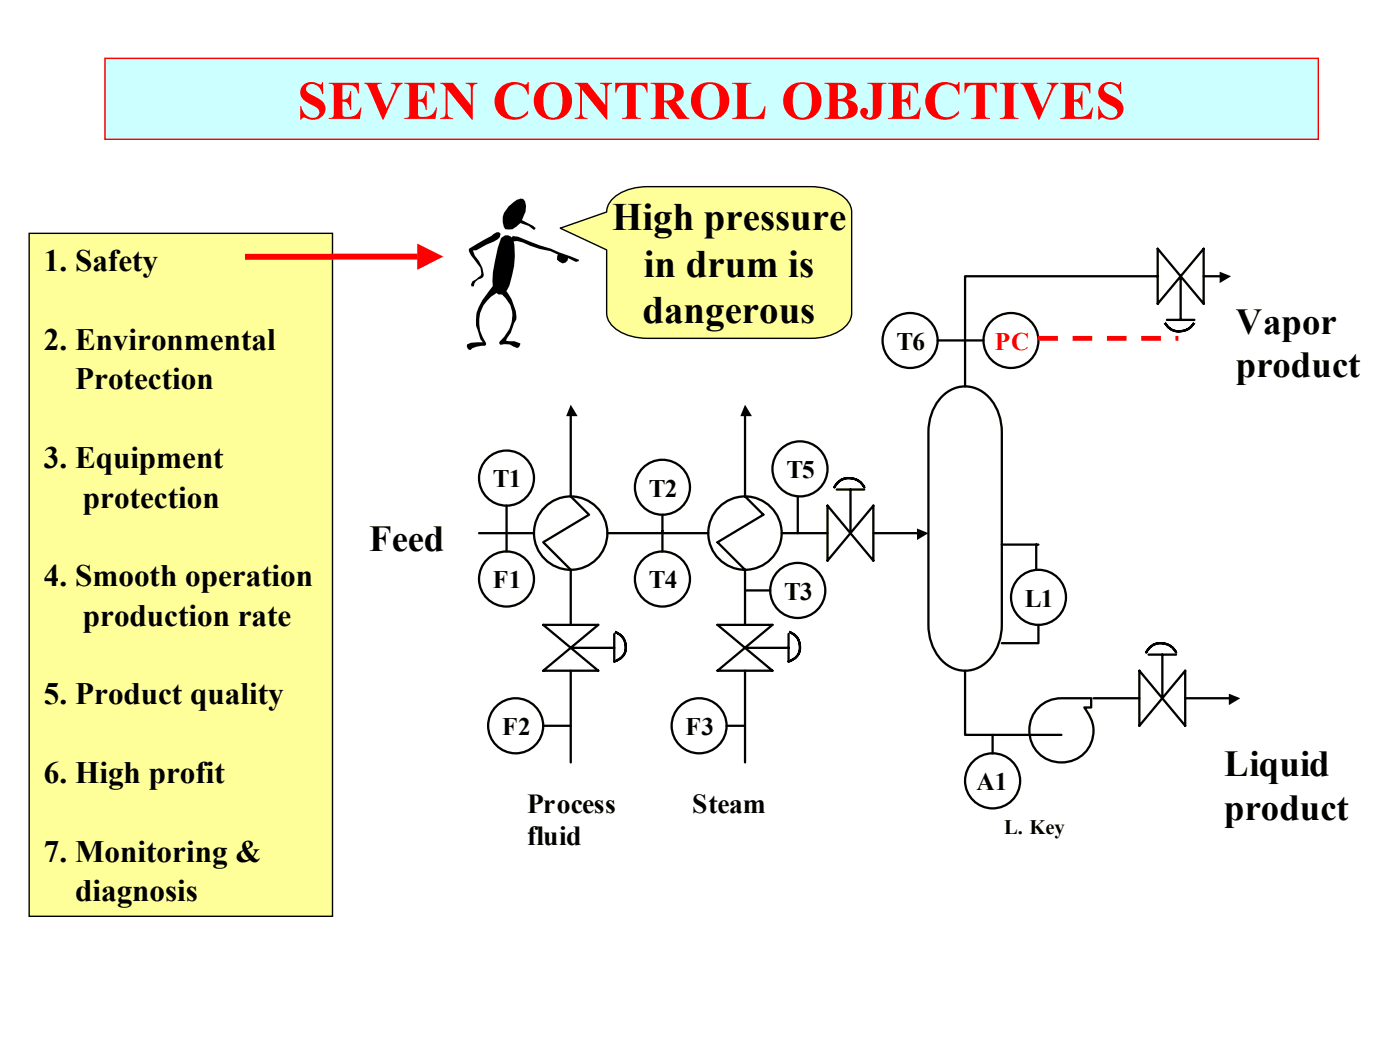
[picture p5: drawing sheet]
<svg xmlns="http://www.w3.org/2000/svg" width="254mm" height="190mm" viewBox="0 0 254 190" stroke-linecap="round" stroke-linejoin="round" font-family="sans-serif">
<g fill="none" stroke="#000" stroke-width=".42">
<path d="M170.7 72.2a5.8 5.8 0 0 1 9.4 .8 9.5 9.5 0 0 1 1.7 5.4v35a8.4 8.4 0 0 1-4.8 7.9 6 6 0 0 1-7.5-3.4 9.9 9.9 0 0 1-1.1-4.5v-35a9.3 9.3 0 0 1 2.3-6.2zM135.2 90.1l3.3 3.3-8.3 5 5 5M150.1 91.7v10l8.4-10v10zM151.8 88.8h5M154.3 88.8v7.9M188.4 128.3a5.8 5.8 0 0 1 4.2-1.6h5.4v1.7h-1.3a6.1 6.1 0 0 1 .6 7.6 5.9 5.9 0 0 1-8.6 1 5.9 5.9 0 0 1-.3-8.7z"/>
<circle cx="103.5" cy="96.7" r="6.7"/>
<circle cx="135.2" cy="96.7" r="6.7"/>
</g>
<path d="M151.9 87.6l-.5 .8a3 3 0 0 1 2.7-1.7 3 3 0 0 1 2.7 1.7 3.1 3.1 0 0 0-4.9-.8z" fill-rule="evenodd" fill="#00cc9a" stroke="#000" stroke-width=".42"/>
<path d="M86.9 96.7h10M103.5 90.1l3.4 3.3-8.3 5 4.9 5M110.2 96.7h18.3M141.8 96.7h8.3M158.5 96.7h8.7M98.6 113.4h9.9l-9.9 8.3h9.9zM103.5 117.5h7.9M111.4 115v5" fill="none" stroke="#000" stroke-width=".42"/>
<path d="M166.4 95.9l2 .8-2 1.3z" fill="#000"/>
<path d="M111.4 114.6a2.79 2.79 0 0 1 2.1 2.7 2.79 2.79 0 0 1-2.1 2.7 2.78 2.78 0 0 0 2.1-2.7 2.78 2.78 0 0 0-2.1-2.7z" fill-rule="evenodd" fill="#00cc9a" stroke="#000" stroke-width=".42"/>
<path d="M103.5 103.4v10M130.2 113.4h9.9l-9.9 8.3h9.9zM135.2 117.5h7.9M143.1 115v5" fill="none" stroke="#000" stroke-width=".42"/>
<path d="M143.1 114.6a2.8 2.8 0 0 1 2 2.7 2.8 2.8 0 0 1-2 2.7 2.79 2.79 0 0 0 2-2.7 2.79 2.79 0 0 0-2-2.7z" fill-rule="evenodd" fill="#00cc9a" stroke="#000" stroke-width=".42"/>
<path d="M103.5 74.7v15.4M135.2 74.7v15.4M135.2 103.4v10M208.4 118.8h5M210.9 118.8v7.9M175.1 121.7v11.6h17.5M206.7 121.7v10l8.3-10v10z" fill="none" stroke="#000" stroke-width=".42"/>
<path d="M103.5 73.4l1.3 2.1h-2.1zM135.2 73.4l1.2 2.1h-2.1z" fill="#000"/>
<path d="M208.5 117.6a3.1 3.1 0 0 1 4.9 .8 3 3 0 0 0-2.7-1.7 3 3 0 0 0-2.7 1.7z" fill-rule="evenodd" fill="#00cc9a" stroke="#000" stroke-width=".42"/>
<path d="M210 50.1h-34.9v20M210 45.1v10l8.4-10v10zM211.7 58h5M214.2 50.1v7.9M198.4 126.7h8.3M215 126.7h8.8" fill="none" stroke="#000" stroke-width=".42"/>
<path d="M222.9 125.9l2.1 .8-2.1 1.2z" fill="#000"/>
<path d="M211.3 58.4a3 3 0 0 0 2.7 1.7 3 3 0 0 0 2.7-1.7 3 3 0 0 1-2.7 1.7 3 3 0 0 1-2.7-1.7z" fill-rule="evenodd" fill="#00cc9a" stroke="#000" stroke-width=".42"/>
<g fill="none" stroke="#000" stroke-width=".42">
<path d="M218.4 50.1h3.7M170.1 61.8h8.3M91.9 91.7v8.4M120.2 93.4v6.7M144.7 90.1v6.6M181.8 98.8h6.6M188 98.8v4.6M135.2 107.1h4.5M188.4 113.4v3.3h-6.6M98.6 131.7h4.9M103.5 121.7v16.6M131.8 131.7h3.4"/>
<path d="M135.2 121.7v16.6M180.1 133.3v3.4"/>
<circle cx="165.1" cy="61.8" r="5"/>
<circle cx="183.4" cy="61.8" r="5"/>
<circle cx="91.9" cy="86.7" r="5"/>
<circle cx="120.2" cy="88.4" r="5"/>
<circle cx="145.1" cy="85.1" r="5"/>
<circle cx="91.9" cy="105.1" r="5"/>
<circle cx="120.2" cy="105.1" r="5"/>
<circle cx="144.7" cy="107.1" r="5"/>
<circle cx="188.4" cy="108.4" r="5"/>
<circle cx="93.6" cy="131.7" r="5"/>
<circle cx="126.8" cy="131.7" r="5"/>
<circle cx="180.1" cy="141.7" r="5"/>
</g>
<path d="M221.3 49.3l2.1 .8-2.1 1.3z" fill="#000"/>
<path d="M5.3 42.3h55v123.9h-55z" fill-rule="evenodd" fill="#ffff9a" stroke="#000" stroke-width=".25"/>
<path d="M44.4 46.6h31.3" fill="none" stroke="#f00" stroke-width="1.1" stroke-linecap="butt"/>
<path d="M75.7 44.2l4.7 2.4-4.7 2.4z" fill="#f00"/>
<path d="M19 10.6h220.2v14.7h-220.2z" fill-rule="evenodd" fill="#cff" stroke="#f00" stroke-width=".25"/>
<g fill="#000">
<path d="M92.3 37.4l1.5-1.2 .6-.1-.2-.1 .7 .1a2.6 2.6 0 0 1 .1 3l-.3 .8 2 1.1 .5 .4-.3 .3-1-.7-1.5-.5-1.4 1.1h-1.3a3.2 3.2 0 0 1 .6-4.2z" fill-rule="evenodd"/>
<path d="M89.6 51.8h.5l.2 .4v.7a6.7 6.7 0 0 0-3.3 5 6.1 6.1 0 0 0 1.2 4.3v.4l-.3 .1a3.6 3.6 0 0 0-2.6 .8l-.4-.1-.2-.5v-.4l.7-.3 2.2-.1-.4-.5-.5-1.6a6 6 0 0 1 1.3-6.2z" fill-rule="evenodd"/>
<path d="M85.1 45.1l5-3h.4l.3 .3-.1 .7-.4 .3-3.9 2h-.6l.3 1 .8 1 .6 1.2 .3 1.3-.1 .4-.4 .2a1.51 1.51 0 0 0-1.3 1.5h-.4l-.2-.4 .3-.5 1.5-1.1 .1-.4-.1-1-1.8-2.3-.3-.7z" fill-rule="evenodd"/>
<path d="M91 52.5h.5a8.3 8.3 0 0 1 2.2 5.5l-.4 .6-.6 1.8-.9 1.4 1.5 .1 1.1 .4-.2 .7-.4 .1-1.3-.6-1-.1-.7 .2-.2-.2v-.4a6 6 0 0 0 2-6.6l-1.8-2.4z" fill-rule="evenodd"/>
<path d="M90.9 43.2a1.23 1.23 0 0 1 1.8-.3l.5 .7a14.7 14.7 0 0 1-1.4 9.3l-.7 .5h-.6l-.8-.5-.3-.7-.1-1.2a30 30 0 0 1 1.6-7.8z" fill-rule="evenodd"/>
<path d="M92.8 42.8l1.2 .1 11.1 4.2-.1 .3-.5 .1-1.4-.7-.1 .5-.4 .3-.5 .2-1.1-.7 .2-.9-1.4-.6a15.2 15.2 0 0 1-5-1.6l-.9-.3-1.1 .1-.1-.6 .4-.4h.2z" fill-rule="evenodd"/>
</g>
<path d="M101.6 41.4l8.5-2.9a4.4 4.4 0 0 1 3-3.7 10.7 10.7 0 0 1 4.4-.9h29.6a8 8 0 0 1 7 3.1l.3 .7 .1 .8v18.3a4.4 4.4 0 0 1-3 3.7 10.7 10.7 0 0 1-4.4 .9h-29.6a8 8 0 0 1-7.1-3.2l-.2-.7-.1-.7v-11.5z" fill-rule="evenodd" fill="#ffff9a" stroke="#000" stroke-width=".25"/>
<path d="M188.4 61.4h25.4" fill="none" stroke="#f00" stroke-width=".89" stroke-dasharray="3.6 2.7" stroke-linecap="butt"/>
<text font-size="9.9" fill="#f00" x="54" y="21.6">SEVEN CONTROL OBJECTIVES</text>
<g font-size="7">
<text x="111.1" y="41.7">High pressure</text>
<text x="116.8" y="50.2">in drum is</text>
<text x="116.6" y="58.7">dangerous</text>
</g>
<g font-size="6.7">
<text x="224.2" y="60.5">Vapor</text>
<text x="224.2" y="68.4">product</text>
<text x="67" y="100.1">Feed</text>
<text x="222.1" y="140.8">Liquid</text>
<text x="222.1" y="148.7">product</text>
</g>
<g font-size="5.7">
<text x="8" y="49.2">1. Safety</text>
<text x="8" y="63.5">2. Environmental</text>
<text x="13.6" y="70.6">Protection</text>
<text x="8" y="84.9">3. Equipment</text>
<text x="15" y="92.1">protection</text>
<text x="8" y="106.4">4. Smooth operation</text>
<text x="15" y="113.5">production rate</text>
<text x="8" y="127.8">5. Product quality</text>
<text x="8" y="142.1">6. High profit</text>
<text x="8" y="156.4">7. Monitoring &amp;</text>
<text x="13.7" y="163.5">diagnosis</text>
</g>
<g font-size="5">
<text x="95.7" y="147.5">Process</text>
<text x="125.6" y="147.5">Steam</text>
<text x="95.7" y="153.3">fluid</text>
</g>
<g font-size="4.6">
<text x="162.6" y="63.5">T6</text>
<text x="89.4" y="88.4">T1</text>
<text x="142.7" y="86.7">T5</text>
<text x="117.7" y="90.1">T2</text>
<text x="89.4" y="106.7">F1</text>
<text x="117.7" y="106.7">T4</text>
<text x="142.2" y="108.8">T3</text>
<text x="185.9" y="110">L1</text>
<text x="91.1" y="133.3">F2</text>
<text x="124.4" y="133.3">F3</text>
<text x="177.2" y="143.3">A1</text>
</g>
<text font-size="4.6" fill="#f00" x="180.5" y="63.5">PC</text>
<text font-size="3.7" x="182.2" y="151.2">L. Key</text>
</svg>
